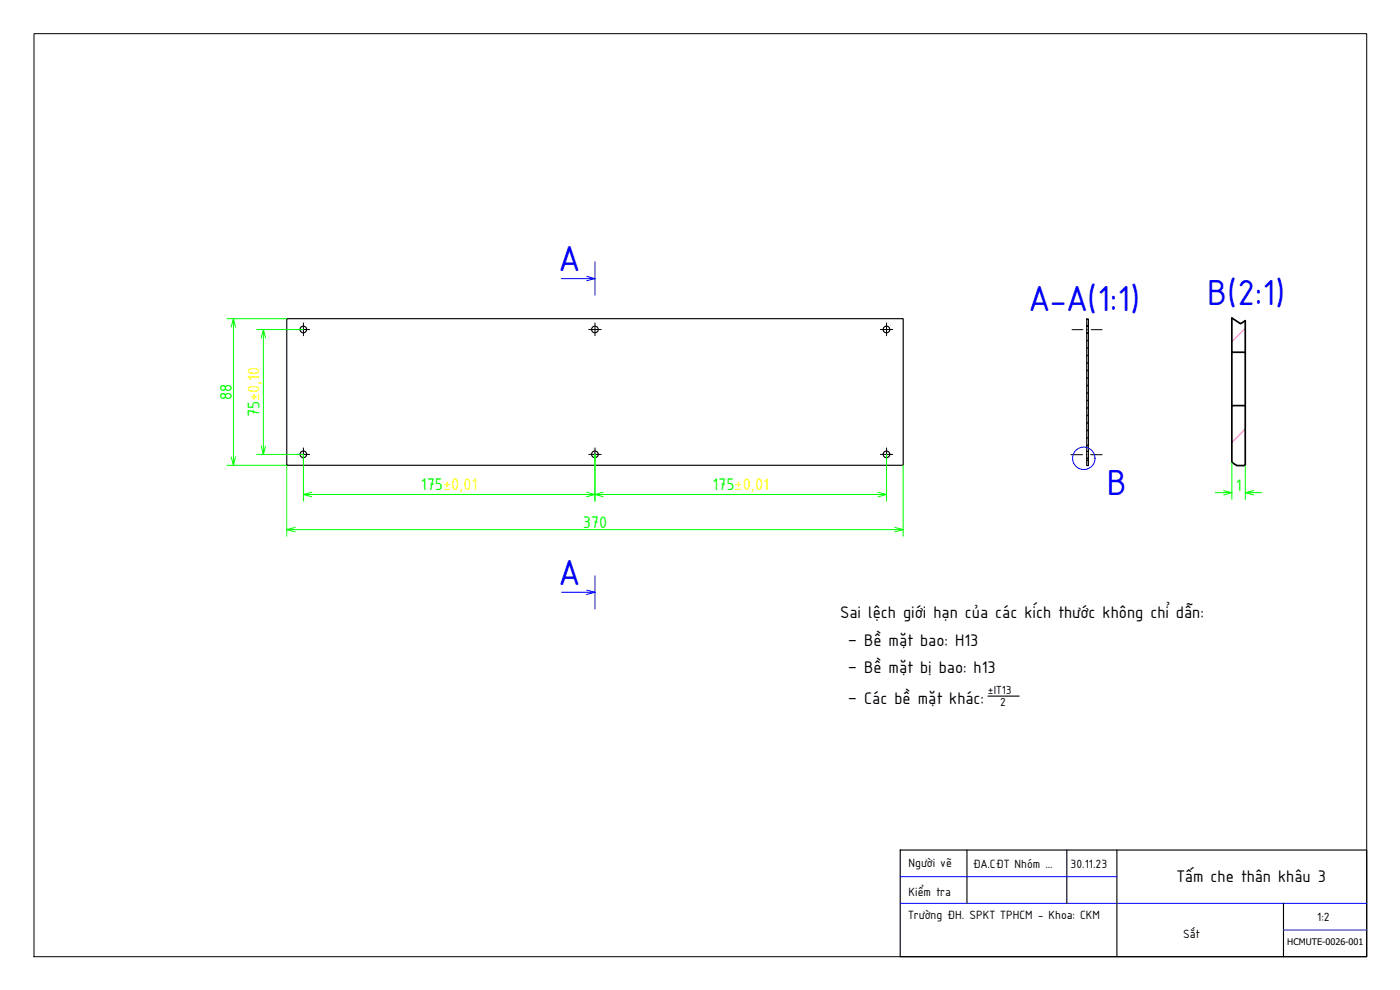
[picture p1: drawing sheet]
<svg xmlns="http://www.w3.org/2000/svg" width="420mm" height="297mm" viewBox="0 0 420 297" stroke-linecap="round" stroke-linejoin="round" font-family="sans-serif">
<!-- layer: NetDam -->
<g fill="none" stroke="#000" stroke-width=".34">
<path d="M86.1 95.6h185v44h-185zM326.1 95.7h.5v2.2h-.5zM326.1 97.9v2M326.6 97.9v2M326.1 137.4v-37.5h.5v37.5M326.1 137.4h.5v2.3h-.5zM296.5 208.9h9.4M270.2 255h140v32h-140zM290.2 255v16M320.2 255v16M335.2 255v32M385.2 271v16"/>
<circle cx="91" cy="98.9" r=".99"/>
<circle cx="178.5" cy="98.9" r=".99"/>
<circle cx="266" cy="98.9" r=".99"/>
<circle cx="91" cy="136.3" r=".99"/>
<circle cx="178.5" cy="136.3" r=".99"/>
<circle cx="266" cy="136.3" r=".99"/>
</g>
<!-- layer: DuongTam -->
<g fill="none" stroke="#000" stroke-width=".3">
<path d="M89.2 98.9h3.7M91.1 96.9v3.8M176.7 98.9h3.7M178.6 96.9v3.8M264.2 98.9h3.7M266.1 96.9v3.8M321.7 98.9h3.3M326.1 99.9h.5M326.1 98.9h.2M326.3 99.9l-.2 .2M326.6 97.4l-.5 .5M327.5 98.9h3.3"/>
<path d="M326.6 101.9l-.5 .5M326.6 104.2l-.5 .4M326.6 106.4l-.5 .5M326.6 108.7l-.5 .4M326.6 110.9l-.5 .5M326.6 113.1l-.5 .6M326.6 115.4l-.5 .5M326.6 117.6l-.5 .5M326.6 119.9l-.5 .5M89.2 136.3h3.7M91.1 134.4v3.8M176.7 136.3h3.7"/>
<path d="M178.6 134.4v3.8M264.2 136.3h3.7M266.1 134.4v3.8M321.4 136.4h3.5M326 136.4h.2M326.6 135.5h-.5h.5M326.6 122.1l-.5 .5M326.6 124.4l-.5 .5M326.6 126.6l-.5 .5M326.6 128.8l-.5 .6M326.6 131.1l-.5 .5M326.6 133.3l-.5 .5"/>
<path d="M326.6 137.8l-.5 .5M327.3 136.4h3.5"/>
</g>
<!-- layer: Hatch (ISO) -->
<path d="M373.7 98.5l-4 4M373.7 128.7l-4 4" fill="none" stroke="#ff0080" stroke-width=".3"/>
<!-- layer: Visible (ISO) -->
<path d="M369.7 95.4v10.3h4v16M373.7 96.2v9.5M369.7 105.7v16M373.7 121.7h-4v17M373.7 121.7v18h-2.5" fill="none" stroke="#000" stroke-width=".51"/>
<!-- layer: Break Line (ISO) -->
<path d="M369.7 95.4l2.6 1.7 1.4-.9M369.7 138.7l1.5 1" fill="none" stroke="#000" stroke-width=".51"/>
<!-- layer: NetDam -->
<path d="M10.2 10.1h400v276.9h-400z" fill="none" stroke="#000" stroke-width=".3"/>
<!-- layer: Netmanh -->
<g fill="none" stroke="#00f" stroke-width=".3">
<path d="M178.6 78.6v10M178.6 172.7v10M270.2 271h140M270.2 263h65M385.2 279h25"/>
<circle cx="325.3" cy="137.5" r="3.4"/>
</g>
<!-- layer: AM_5 -->
<g fill="none" stroke="#0f0" stroke-width=".3">
<path d="M68 95.6h18.1M70.1 98.1v39M77 98.9h14.1M79 101.4v32.4M68 139.6h18.1v21.3M77 136.3h14.1v14.1M178.6 136.3v14.1M266.1 136.3v14.1M271.1 139.6v21.3M369.7 138.8v11M373.7 139.7v10.1M88.6 158.9h180"/>
<path d="M93.6 148.4h82.5M181.1 148.4h82.4M364.7 147.8h2.5M376.2 147.8h2.5"/>
</g>
<!-- layer: 0 -->
<g fill="none" stroke="#0f0" stroke-width=".3">
<path d="M69.4 98.1l.7-2.5 .6 2.5M70.1 95.6v2.5M79 98.9v2.5M78.4 101.4l.6-2.5 .7 2.5M69.4 137.1l.7 2.5 .6-2.5M70.1 137.1v2.5M78.4 133.8l.6 2.5 .7-2.5M79 133.8v2.5M86.1 158.9h2.5M88.6 158.2l-2.5 .7 2.5 .6M91.1 148.4h2.5M93.6 147.7l-2.5 .7 2.5 .6"/>
<path d="M176.1 147.7l2.5 .7-2.5 .6M176.1 148.4h5M181.1 147.7l-2.5 .7 2.5 .6M263.5 147.7l2.6 .7-2.6 .6M263.5 148.4h2.6M268.6 158.2l2.5 .7-2.5 .6M268.6 158.9h2.5M367.2 147.2l2.5 .6-2.5 .7M367.2 147.8h2.5M373.7 147.8h2.5M376.2 147.2l-2.5 .6 2.5 .7"/>
</g>
<path d="M168.5 83.6h10.1M176.1 82.9l2.5 .7-2.5 .6M168.5 177.7h10.1M176.1 177.1l2.5 .6-2.5 .7" fill="none" stroke="#00f" stroke-width=".3"/>
<g font-size="11.7" fill="#00f">
<text x="167.9" y="81.4">A</text>
<text x="308.9" y="93.3">A-A(1:1)</text>
<text x="362.3" y="91.6">B(2:1)</text>
<text x="332.1" y="148.5">B</text>
<text x="167.9" y="175.5">A</text>
</g>
<g font-size="5.4" fill="#0f0">
<text x="69.6" y="120" transform="rotate(-90 69.6 120)">88</text>
<text x="77.9" y="125.2" transform="rotate(-90 77.9 125.2)">75±0,10</text>
<text x="126.3" y="147.1">175±0,01</text>
<text x="213.8" y="147.1">175±0,01</text>
<text x="370.8" y="147.3">1</text>
<text x="174.9" y="158.4">370</text>
</g>
<g font-size="5.4">
<text x="252.1" y="185.5">Sai lệch giới hạn của các kích thước không chỉ dẫn:</text>
<text x="254.4" y="194">– Bề mặt bao: H13</text>
<text x="254.4" y="202">– Bề mặt bị bao: h13</text>
<text x="254.4" y="211.3">– Các bề mặt khác:</text>
<text x="353.1" y="264.7">Tấm che thân khâu 3</text>
</g>
<g font-size="3.9">
<text x="272.7" y="260.1">Người vẽ</text>
<text x="292" y="260.3">ĐA.CĐT Nhóm ...</text>
<text x="321.3" y="260.3">30.11.23</text>
<text x="272.7" y="268.7">Kiểm tra</text>
<text x="272.5" y="275.8">Trường ĐH. SPKT TPHCM - Khoa: CKM</text>
<text x="355" y="281.3">Sắt</text>
<text x="395.3" y="276.3">1:2</text>
</g>
<g font-size="3.8">
<text x="296.5" y="208.4">±IT13</text>
<text x="300.2" y="211.7">2</text>
</g>
<text font-size="2.7" x="386.3" y="283.7">HCMUTE-0026-001</text>
</svg>
